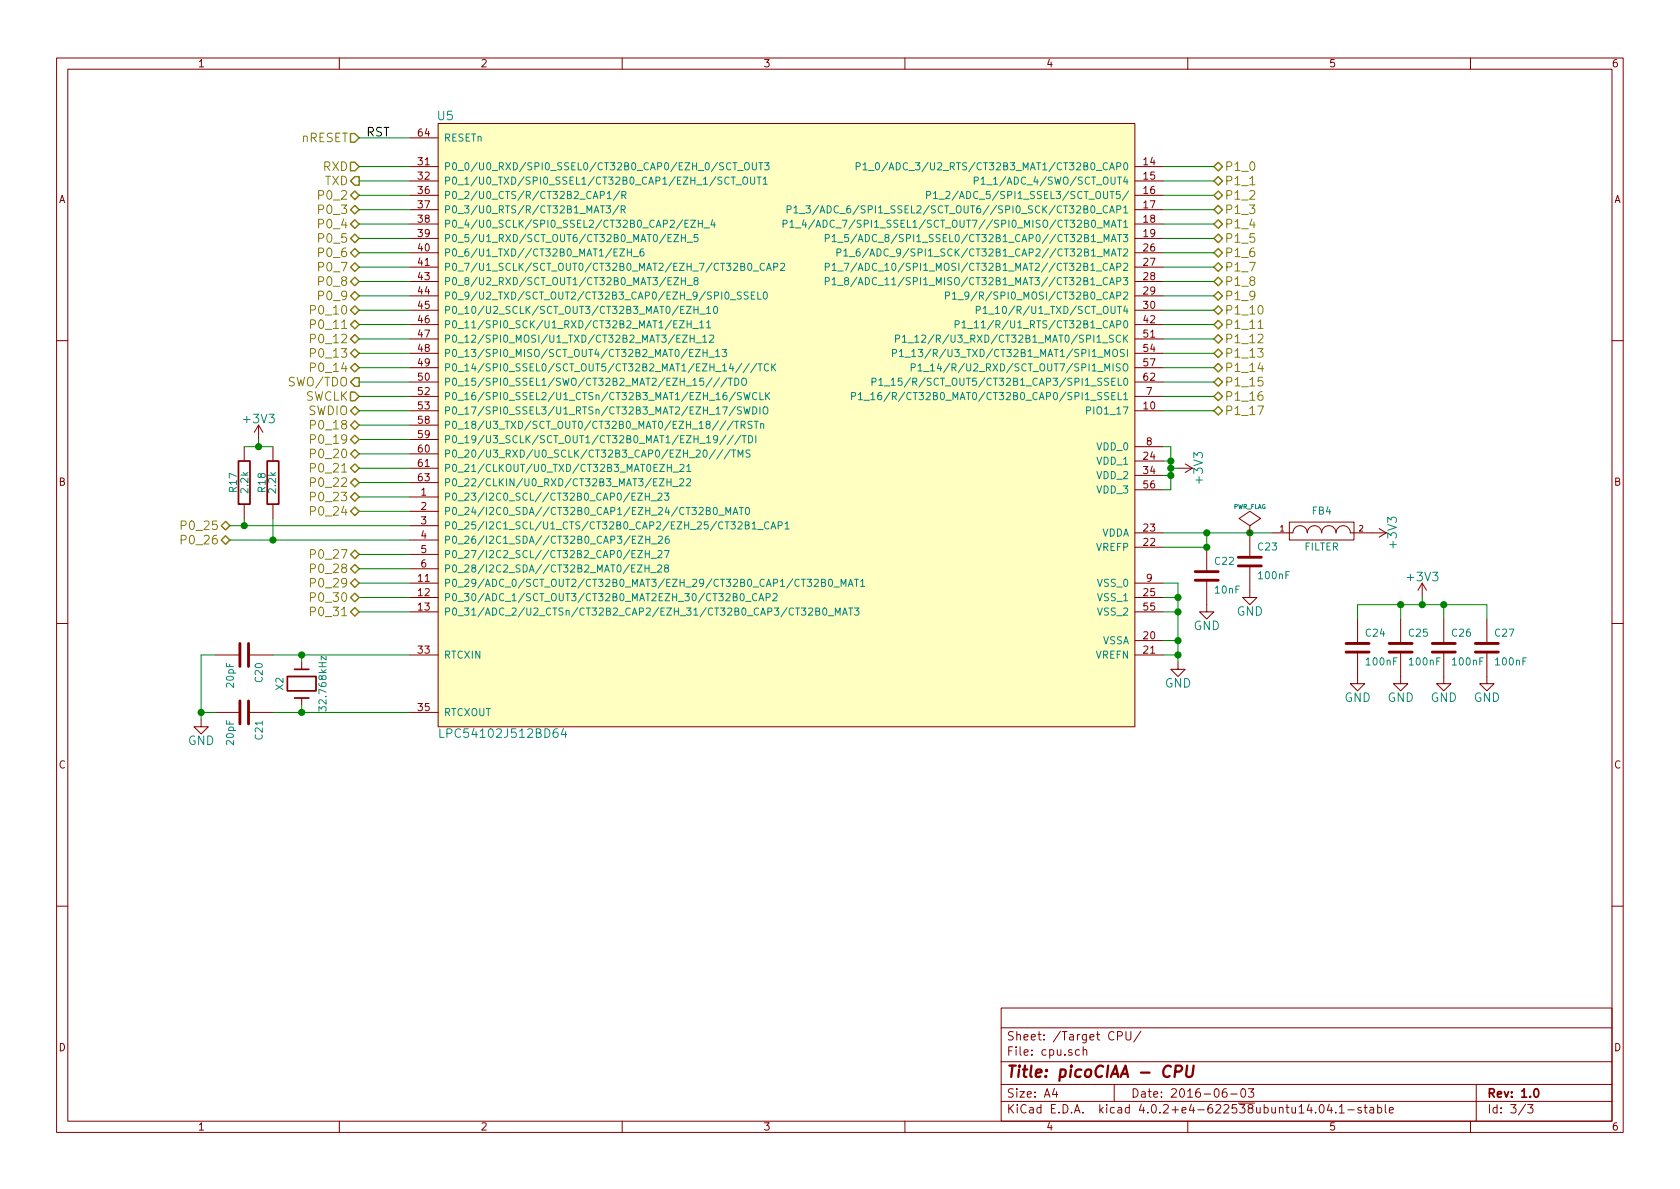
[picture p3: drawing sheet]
EESchema Schematic File Version 2
LIBS:picociaa-rescue
LIBS:power
LIBS:device
LIBS:transistors
LIBS:conn
LIBS:linear
LIBS:regul
LIBS:74xx
LIBS:cmos4000
LIBS:adc-dac
LIBS:memory
LIBS:xilinx
LIBS:microcontrollers
LIBS:dsp
LIBS:microchip
LIBS:analog_switches
LIBS:motorola
LIBS:texas
LIBS:intel
LIBS:audio
LIBS:interface
LIBS:digital-audio
LIBS:philips
LIBS:display
LIBS:cypress
LIBS:siliconi
LIBS:opto
LIBS:atmel
LIBS:contrib
LIBS:valves
LIBS:nxp_armmcu
LIBS:pcie-mini
LIBS:ft2232h
LIBS:lpc54102j512bd64
LIBS:PRTR5V0U2X
LIBS:93c56
LIBS:SMD_Sealing_Glass_Crystal
LIBS:led_arbg
LIBS:sw_push4
LIBS:logo
LIBS:picociaa-cache
EELAYER 25 0
EELAYER END
$Descr A4 11693 8268
encoding utf-8
Sheet 3 3
Title "picoCIAA - CPU"
Date "2016-06-03"
Rev "1.0"
Comp ""
Comment1 ""
Comment2 ""
Comment3 ""
Comment4 ""
$EndDescr
$Comp
L LPC54102J512BD64 U5
U 1 1
P 5500 2950
F 0 "U5" H 3100 5100 60  0000 C CNN
F 1 "LPC54102J512BD64" H 3500 800 60  0000 C CNN
F 2 "Housings_QFP:TQFP-64_10x10mm_Pitch0.5mm" H 4800 3250 60  0001 C CNN
F 3 "" H 4800 3250 60  0000 C CNN
	1    5500 2950
	1    0    0    -1  
$EndComp
Text HLabel 2500 2550 0    60   BiDi ~ 0
P0_14
Wire Wire Line
	2500 2550 2850 2550
Text HLabel 2500 2650 0    60   Output ~ 0
SWO/TDO
Wire Wire Line
	2500 2650 2850 2650
Wire Wire Line
	2850 2950 2500 2950
Text HLabel 2500 2950 0    60   BiDi ~ 0
P0_18
Wire Wire Line
	2500 3050 2850 3050
Text HLabel 2500 3050 0    60   BiDi ~ 0
P0_19
Text HLabel 2500 3150 0    60   BiDi ~ 0
P0_20
Wire Wire Line
	2500 3150 2850 3150
Text HLabel 2500 1150 0    60   Input ~ 0
RXD
Wire Wire Line
	2500 1150 2850 1150
Text HLabel 2500 1250 0    60   Output ~ 0
TXD
Wire Wire Line
	2500 1250 2850 1250
Text HLabel 2500 950  0    60   Input ~ 0
nRESET
Wire Wire Line
	2500 950  2850 950 
$Comp
L C-RESCUE-picociaa C20
U 1 1
P 1700 4550
AR Path="/55FB8C5B" Ref="C20"  Part="1" 
AR Path="/55F814A2/55FB8C5B" Ref="C20"  Part="1" 
F 0 "C20" H 1750 4650 50  0000 L CNN
F 1 "20pF" H 1750 4450 50  0000 L CNN
F 2 "Capacitors_SMD:C_0603" H 1738 4400 30  0001 C CNN
F 3 "" H 1700 4550 60  0000 C CNN
	1    1700 4550
	0    1    1    0   
$EndComp
$Comp
L C-RESCUE-picociaa C21
U 1 1
P 1700 4950
AR Path="/55FB8CDA" Ref="C21"  Part="1" 
AR Path="/55F814A2/55FB8CDA" Ref="C21"  Part="1" 
F 0 "C21" H 1750 5050 50  0000 L CNN
F 1 "20pF" H 1750 4850 50  0000 L CNN
F 2 "Capacitors_SMD:C_0603" H 1738 4800 30  0001 C CNN
F 3 "" H 1700 4950 60  0000 C CNN
	1    1700 4950
	0    1    1    0   
$EndComp
Wire Wire Line
	1900 4550 2850 4550
Wire Wire Line
	2100 4600 2100 4550
Connection ~ 2100 4550
Wire Wire Line
	1900 4950 2850 4950
Wire Wire Line
	2100 4900 2100 4950
Connection ~ 2100 4950
Wire Wire Line
	1500 4550 1400 4550
Wire Wire Line
	1400 4550 1400 5000
Wire Wire Line
	1400 4950 1500 4950
$Comp
L GND #PWR043
U 1 1
P 1400 5000
F 0 "#PWR043" H 1400 4750 60  0001 C CNN
F 1 "GND" H 1400 4850 60  0000 C CNN
F 2 "" H 1400 5000 60  0000 C CNN
F 3 "" H 1400 5000 60  0000 C CNN
	1    1400 5000
	1    0    0    -1  
$EndComp
Connection ~ 1400 4950
$Comp
L FILTER FB4
U 1 1
P 9200 3700
F 0 "FB4" H 9200 3850 50  0000 C CNN
F 1 "FILTER" H 9200 3600 50  0000 C CNN
F 2 "Resistors_SMD:R_0603" H 9200 3700 60  0001 C CNN
F 3 "" H 9200 3700 60  0000 C CNN
	1    9200 3700
	1    0    0    -1  
$EndComp
$Comp
L C-RESCUE-picociaa C23
U 1 1
P 8700 3900
AR Path="/55FB9CFD" Ref="C23"  Part="1" 
AR Path="/55F814A2/55FB9CFD" Ref="C23"  Part="1" 
F 0 "C23" H 8750 4000 50  0000 L CNN
F 1 "100nF" H 8750 3800 50  0000 L CNN
F 2 "Capacitors_SMD:C_0603" H 8738 3750 30  0001 C CNN
F 3 "" H 8700 3900 60  0000 C CNN
	1    8700 3900
	1    0    0    -1  
$EndComp
$Comp
L C-RESCUE-picociaa C22
U 1 1
P 8400 4000
AR Path="/55FB9D31" Ref="C22"  Part="1" 
AR Path="/55F814A2/55FB9D31" Ref="C22"  Part="1" 
F 0 "C22" H 8450 4100 50  0000 L CNN
F 1 "10nF" H 8450 3900 50  0000 L CNN
F 2 "Capacitors_SMD:C_0603" H 8438 3850 30  0001 C CNN
F 3 "" H 8400 4000 60  0000 C CNN
	1    8400 4000
	1    0    0    -1  
$EndComp
$Comp
L GND #PWR044
U 1 1
P 8200 4600
F 0 "#PWR044" H 8200 4350 60  0001 C CNN
F 1 "GND" H 8200 4450 60  0000 C CNN
F 2 "" H 8200 4600 60  0000 C CNN
F 3 "" H 8200 4600 60  0000 C CNN
	1    8200 4600
	1    0    0    -1  
$EndComp
Wire Wire Line
	8200 4050 8200 4600
Wire Wire Line
	8200 4050 8100 4050
Wire Wire Line
	8100 4150 8200 4150
Connection ~ 8200 4150
Wire Wire Line
	8100 4250 8200 4250
Connection ~ 8200 4250
Wire Wire Line
	8100 4450 8200 4450
Connection ~ 8200 4450
Wire Wire Line
	8100 4550 8200 4550
Connection ~ 8200 4550
$Comp
L GND #PWR045
U 1 1
P 8400 4200
F 0 "#PWR045" H 8400 3950 60  0001 C CNN
F 1 "GND" H 8400 4050 60  0000 C CNN
F 2 "" H 8400 4200 60  0000 C CNN
F 3 "" H 8400 4200 60  0000 C CNN
	1    8400 4200
	1    0    0    -1  
$EndComp
$Comp
L GND #PWR046
U 1 1
P 8700 4100
F 0 "#PWR046" H 8700 3850 60  0001 C CNN
F 1 "GND" H 8700 3950 60  0000 C CNN
F 2 "" H 8700 4100 60  0000 C CNN
F 3 "" H 8700 4100 60  0000 C CNN
	1    8700 4100
	1    0    0    -1  
$EndComp
Wire Wire Line
	8100 3700 8850 3700
Connection ~ 8700 3700
Wire Wire Line
	8100 3800 8400 3800
Wire Wire Line
	8400 3800 8400 3700
Connection ~ 8400 3700
Connection ~ 8400 3800
$Comp
L +3V3 #PWR047
U 1 1
P 9550 3700
F 0 "#PWR047" H 9550 3550 60  0001 C CNN
F 1 "+3V3" H 9550 3840 60  0000 C CNN
F 2 "" H 9550 3700 60  0000 C CNN
F 3 "" H 9550 3700 60  0000 C CNN
	1    9550 3700
	0    1    1    0   
$EndComp
$Comp
L C-RESCUE-picociaa C24
U 1 1
P 9450 4500
AR Path="/55FBB3E7" Ref="C24"  Part="1" 
AR Path="/55F814A2/55FBB3E7" Ref="C24"  Part="1" 
F 0 "C24" H 9500 4600 50  0000 L CNN
F 1 "100nF" H 9500 4400 50  0000 L CNN
F 2 "Capacitors_SMD:C_0603" H 9488 4350 30  0001 C CNN
F 3 "" H 9450 4500 60  0000 C CNN
	1    9450 4500
	1    0    0    -1  
$EndComp
$Comp
L GND #PWR048
U 1 1
P 9450 4700
F 0 "#PWR048" H 9450 4450 60  0001 C CNN
F 1 "GND" H 9450 4550 60  0000 C CNN
F 2 "" H 9450 4700 60  0000 C CNN
F 3 "" H 9450 4700 60  0000 C CNN
	1    9450 4700
	1    0    0    -1  
$EndComp
$Comp
L C-RESCUE-picociaa C25
U 1 1
P 9750 4500
AR Path="/55FBB3F4" Ref="C25"  Part="1" 
AR Path="/55F814A2/55FBB3F4" Ref="C25"  Part="1" 
F 0 "C25" H 9800 4600 50  0000 L CNN
F 1 "100nF" H 9800 4400 50  0000 L CNN
F 2 "Capacitors_SMD:C_0603" H 9788 4350 30  0001 C CNN
F 3 "" H 9750 4500 60  0000 C CNN
	1    9750 4500
	1    0    0    -1  
$EndComp
$Comp
L GND #PWR049
U 1 1
P 9750 4700
F 0 "#PWR049" H 9750 4450 60  0001 C CNN
F 1 "GND" H 9750 4550 60  0000 C CNN
F 2 "" H 9750 4700 60  0000 C CNN
F 3 "" H 9750 4700 60  0000 C CNN
	1    9750 4700
	1    0    0    -1  
$EndComp
$Comp
L C-RESCUE-picociaa C26
U 1 1
P 10050 4500
AR Path="/55FBB401" Ref="C26"  Part="1" 
AR Path="/55F814A2/55FBB401" Ref="C26"  Part="1" 
F 0 "C26" H 10100 4600 50  0000 L CNN
F 1 "100nF" H 10100 4400 50  0000 L CNN
F 2 "Capacitors_SMD:C_0603" H 10088 4350 30  0001 C CNN
F 3 "" H 10050 4500 60  0000 C CNN
	1    10050 4500
	1    0    0    -1  
$EndComp
$Comp
L GND #PWR050
U 1 1
P 10050 4700
F 0 "#PWR050" H 10050 4450 60  0001 C CNN
F 1 "GND" H 10050 4550 60  0000 C CNN
F 2 "" H 10050 4700 60  0000 C CNN
F 3 "" H 10050 4700 60  0000 C CNN
	1    10050 4700
	1    0    0    -1  
$EndComp
$Comp
L C-RESCUE-picociaa C27
U 1 1
P 10350 4500
AR Path="/55FBB40E" Ref="C27"  Part="1" 
AR Path="/55F814A2/55FBB40E" Ref="C27"  Part="1" 
F 0 "C27" H 10400 4600 50  0000 L CNN
F 1 "100nF" H 10400 4400 50  0000 L CNN
F 2 "Capacitors_SMD:C_0603" H 10388 4350 30  0001 C CNN
F 3 "" H 10350 4500 60  0000 C CNN
	1    10350 4500
	1    0    0    -1  
$EndComp
$Comp
L GND #PWR051
U 1 1
P 10350 4700
F 0 "#PWR051" H 10350 4450 60  0001 C CNN
F 1 "GND" H 10350 4550 60  0000 C CNN
F 2 "" H 10350 4700 60  0000 C CNN
F 3 "" H 10350 4700 60  0000 C CNN
	1    10350 4700
	1    0    0    -1  
$EndComp
Wire Wire Line
	10350 4200 10350 4300
Wire Wire Line
	9450 4200 10350 4200
Wire Wire Line
	9450 4200 9450 4300
Wire Wire Line
	9750 4300 9750 4200
Connection ~ 9750 4200
Wire Wire Line
	10050 4300 10050 4200
Connection ~ 10050 4200
$Comp
L +3V3 #PWR052
U 1 1
P 9900 4150
F 0 "#PWR052" H 9900 4000 60  0001 C CNN
F 1 "+3V3" H 9900 4290 60  0000 C CNN
F 2 "" H 9900 4150 60  0000 C CNN
F 3 "" H 9900 4150 60  0000 C CNN
	1    9900 4150
	1    0    0    -1  
$EndComp
Wire Wire Line
	9900 4150 9900 4200
Connection ~ 9900 4200
$Comp
L +3V3 #PWR053
U 1 1
P 8200 3250
F 0 "#PWR053" H 8200 3100 60  0001 C CNN
F 1 "+3V3" H 8200 3390 60  0000 C CNN
F 2 "" H 8200 3250 60  0000 C CNN
F 3 "" H 8200 3250 60  0000 C CNN
	1    8200 3250
	0    1    1    0   
$EndComp
Wire Wire Line
	8100 3100 8150 3100
Wire Wire Line
	8150 3100 8150 3400
Wire Wire Line
	8150 3400 8100 3400
Wire Wire Line
	8100 3200 8150 3200
Connection ~ 8150 3200
Wire Wire Line
	8100 3300 8150 3300
Connection ~ 8150 3300
Wire Wire Line
	8200 3250 8150 3250
Connection ~ 8150 3250
Wire Wire Line
	8450 1250 8100 1250
Wire Wire Line
	8450 1350 8100 1350
Text HLabel 8450 1450 2    60   BiDi ~ 0
P1_3
Wire Wire Line
	8450 1450 8100 1450
Text HLabel 8450 1550 2    60   BiDi ~ 0
P1_4
Wire Wire Line
	8450 1550 8100 1550
Text HLabel 8450 1650 2    60   BiDi ~ 0
P1_5
Wire Wire Line
	8450 1650 8100 1650
Text HLabel 8450 1750 2    60   BiDi ~ 0
P1_6
Wire Wire Line
	8450 1750 8100 1750
Text HLabel 8450 1850 2    60   BiDi ~ 0
P1_7
Wire Wire Line
	8450 1850 8100 1850
Text HLabel 8450 1950 2    60   BiDi ~ 0
P1_8
Wire Wire Line
	8450 1950 8100 1950
Text HLabel 8450 2050 2    60   BiDi ~ 0
P1_9
Wire Wire Line
	8450 2050 8100 2050
Text HLabel 8450 2150 2    60   BiDi ~ 0
P1_10
Wire Wire Line
	8450 2150 8100 2150
Text HLabel 8450 2250 2    60   BiDi ~ 0
P1_11
Wire Wire Line
	8450 2250 8100 2250
Text HLabel 8450 2350 2    60   BiDi ~ 0
P1_12
Wire Wire Line
	8450 2350 8100 2350
Text HLabel 8450 2450 2    60   BiDi ~ 0
P1_13
Wire Wire Line
	8450 2450 8100 2450
Text HLabel 8450 2550 2    60   BiDi ~ 0
P1_14
Wire Wire Line
	8450 2550 8100 2550
Text HLabel 8450 2650 2    60   BiDi ~ 0
P1_15
Wire Wire Line
	8450 2650 8100 2650
Text HLabel 8450 2750 2    60   BiDi ~ 0
P1_16
Wire Wire Line
	8450 2750 8100 2750
Text HLabel 8450 2850 2    60   BiDi ~ 0
P1_17
Wire Wire Line
	8450 2850 8100 2850
Text HLabel 8450 1150 2    60   BiDi ~ 0
P1_0
Wire Wire Line
	8450 1150 8100 1150
Text HLabel 2500 1350 0    60   BiDi ~ 0
P0_2
Wire Wire Line
	2500 1350 2850 1350
Text HLabel 8450 1250 2    60   BiDi ~ 0
P1_1
Text HLabel 8450 1350 2    60   BiDi ~ 0
P1_2
Text HLabel 2500 1450 0    60   BiDi ~ 0
P0_3
Wire Wire Line
	2500 1450 2850 1450
Text HLabel 2500 1550 0    60   BiDi ~ 0
P0_4
Wire Wire Line
	2500 1550 2850 1550
Text HLabel 2500 1650 0    60   BiDi ~ 0
P0_5
Wire Wire Line
	2500 1650 2850 1650
Text HLabel 2500 1750 0    60   BiDi ~ 0
P0_6
Wire Wire Line
	2500 1750 2850 1750
Text HLabel 2500 1850 0    60   BiDi ~ 0
P0_7
Wire Wire Line
	2500 1850 2850 1850
Text HLabel 2500 1950 0    60   BiDi ~ 0
P0_8
Wire Wire Line
	2500 1950 2850 1950
Text HLabel 2500 2050 0    60   BiDi ~ 0
P0_9
Wire Wire Line
	2500 2050 2850 2050
Text HLabel 2500 2150 0    60   BiDi ~ 0
P0_10
Wire Wire Line
	2500 2150 2850 2150
Text HLabel 2500 2250 0    60   BiDi ~ 0
P0_11
Wire Wire Line
	2500 2250 2850 2250
Text HLabel 2500 2350 0    60   BiDi ~ 0
P0_12
Wire Wire Line
	2500 2350 2850 2350
Text HLabel 2500 2450 0    60   BiDi ~ 0
P0_13
Wire Wire Line
	2500 2450 2850 2450
Text HLabel 2500 2750 0    60   Input ~ 0
SWCLK
Wire Wire Line
	2500 2750 2850 2750
Text HLabel 2500 2850 0    60   BiDi ~ 0
SWDIO
Wire Wire Line
	2500 2850 2850 2850
Text HLabel 2500 3250 0    60   BiDi ~ 0
P0_21
Wire Wire Line
	2500 3250 2850 3250
Text HLabel 2500 3350 0    60   BiDi ~ 0
P0_22
Wire Wire Line
	2500 3350 2850 3350
Text HLabel 2500 3450 0    60   BiDi ~ 0
P0_23
Text HLabel 1600 3650 0    60   BiDi ~ 0
P0_25
Wire Wire Line
	1600 3650 2850 3650
Text HLabel 1600 3750 0    60   BiDi ~ 0
P0_26
Wire Wire Line
	1600 3750 2850 3750
Text HLabel 2500 3850 0    60   BiDi ~ 0
P0_27
Wire Wire Line
	2500 3850 2850 3850
Text HLabel 2500 3950 0    60   BiDi ~ 0
P0_28
Wire Wire Line
	2500 3950 2850 3950
Wire Wire Line
	2500 4050 2850 4050
Wire Wire Line
	2500 4150 2850 4150
Wire Wire Line
	2500 4250 2850 4250
Wire Wire Line
	1700 3600 1700 3650
Connection ~ 1700 3650
Wire Wire Line
	1900 3600 1900 3750
Connection ~ 1900 3750
$Comp
L +3V3 #PWR054
U 1 1
P 1800 3050
F 0 "#PWR054" H 1800 2900 60  0001 C CNN
F 1 "+3V3" H 1800 3190 60  0000 C CNN
F 2 "" H 1800 3050 60  0000 C CNN
F 3 "" H 1800 3050 60  0000 C CNN
	1    1800 3050
	1    0    0    -1  
$EndComp
Wire Wire Line
	1800 3050 1800 3100
Wire Wire Line
	1700 3100 1900 3100
Connection ~ 1800 3100
Text Label 2550 950  0    60   ~ 0
RST
$Comp
L R-RESCUE-picociaa R17
U 1 1
P 1700 3350
F 0 "R17" V 1780 3350 50  0000 C CNN
F 1 "2.2k" V 1700 3350 50  0000 C CNN
F 2 "Resistors_SMD:R_0603" V 1630 3350 30  0001 C CNN
F 3 "" H 1700 3350 30  0000 C CNN
	1    1700 3350
	-1   0    0    1   
$EndComp
$Comp
L R-RESCUE-picociaa R18
U 1 1
P 1900 3350
F 0 "R18" V 1980 3350 50  0000 C CNN
F 1 "2.2k" V 1907 3351 50  0000 C CNN
F 2 "Resistors_SMD:R_0603" V 1830 3350 30  0001 C CNN
F 3 "" H 1900 3350 30  0000 C CNN
	1    1900 3350
	-1   0    0    1   
$EndComp
Wire Wire Line
	2500 3550 2850 3550
Wire Wire Line
	2500 3450 2850 3450
Text HLabel 2500 3550 0    60   BiDi ~ 0
P0_24
Text HLabel 2500 4050 0    60   BiDi ~ 0
P0_29
Text HLabel 2500 4150 0    60   BiDi ~ 0
P0_30
Text HLabel 2500 4250 0    60   BiDi ~ 0
P0_31
$Comp
L PWR_FLAG #FLG055
U 1 1
P 8700 3700
F 0 "#FLG055" H 8700 3795 30  0001 C CNN
F 1 "PWR_FLAG" H 8700 3880 30  0000 C CNN
F 2 "" H 8700 3700 60  0000 C CNN
F 3 "" H 8700 3700 60  0000 C CNN
	1    8700 3700
	1    0    0    -1  
$EndComp
$Comp
L Crystal X2
U 1 1
P 2100 4750
F 0 "X2" H 2100 4900 50  0000 C CNN
F 1 "32.768kHz" H 2100 4600 50  0000 C CNN
F 2 "crystals:4SOJ" H 2100 4750 60  0001 C CNN
F 3 "" H 2100 4750 60  0000 C CNN
	1    2100 4750
	0    -1   -1   0   
$EndComp
$EndSCHEMATC
